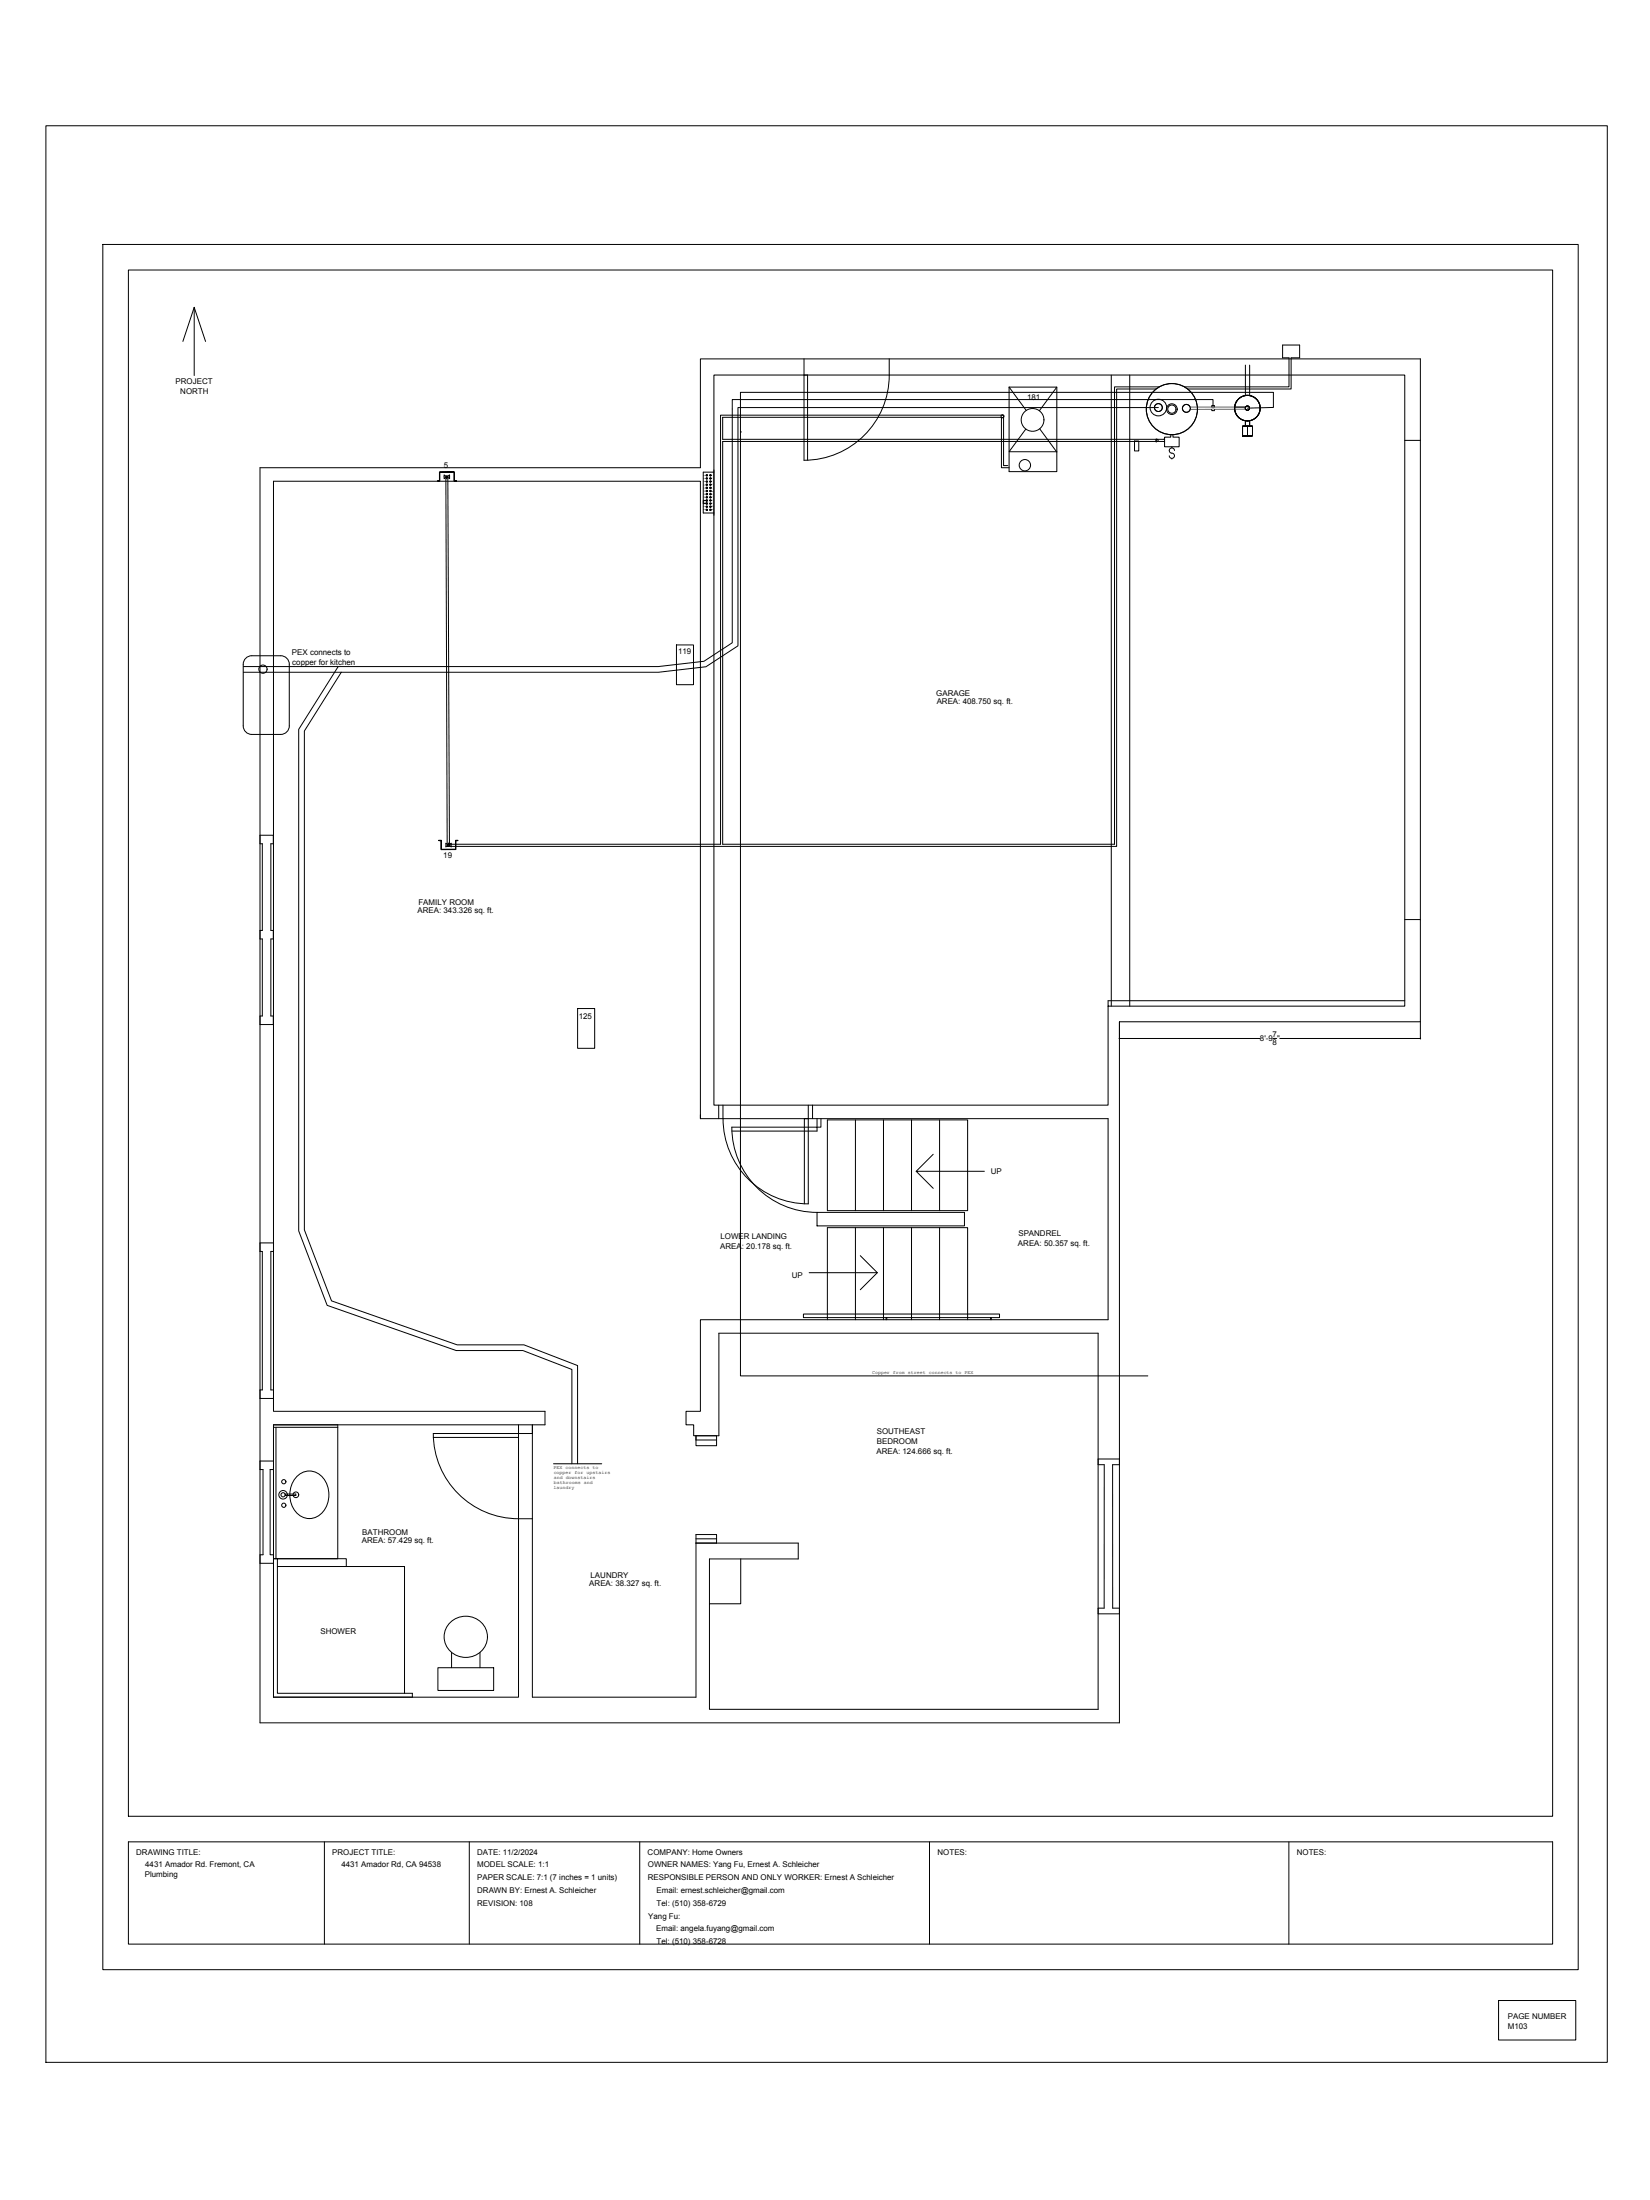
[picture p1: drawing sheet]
<svg xmlns="http://www.w3.org/2000/svg" width="914mm" height="1219mm" viewBox="0 0 914 1219" stroke-linecap="round" stroke-linejoin="round" font-family="sans-serif">
<!-- layer: A101-Floorplan-1st-floor -->
<g fill="none" stroke="#000" stroke-width=".55">
<path d="M446 199v56a47 47 0 0 0 47-47v-9M446 208h2v47M559 215v46h27v-46M559 215h27l-10 13M559 215l10 12M616 208v350M626 208v350M690 202v17M693 202v17M568 238l-9 12h27M576 238l10 13M689 236h5v6h-5h5v-6h-5v6z"/>
<path d="M690 233v3M691 236v6M693 233v3M144 259h244v-60h399v367h-167v389h-476zM629 244h2v6h-2zM649 241v1h-4v6h8v-6h-3v-1M649 248h.1M649 254h.1M651 250a1.5 1.5 0 0 0-2-2 1.5 1.5 0 0 0-1 2 1.5 1.5 0 0 0 2 1 1.5 1.5 0 0 1 0 3 1.4 1.4 0 0 1-2-1M778 244h9M390 277h2v2h-2zM391 263h1"/>
<path d="M391 265h1M391 267h1M391 269h1M391 270h1M391 272h1M391 274h1M391 276h1M391 277h1M391 279h1M392 263v1M392 265v1M392 266v1"/>
<path d="M392 268v1M392 270v1M392 272h.1M392 273v1M392 275v1M392 277v1M392 279h.1M393 263h1M393 265h1M393 267h1M393 269h1M393 270h1"/>
<path d="M393 272h1M393 274h1M393 276h1M393 277h1M393 279h1M394 263v1M394 265v1M394 266v1M394 268v1M394 270v1M394 272h.1M394 273v1"/>
<path d="M394 275v1M394 277v1M394 279h.1M396 262h-6v22h6M396 260v26M391 281h1M391 283h1M392 280v1M392 282v1M393 281h1M393 283h1M394 280v1"/>
<path d="M394 282v1M375 357h9v22h-9zM144 468h1v48h-1M144 463h8M151 463v5M152 468h-2v48h2M151 516v4M778 510h9M144 520h1v43h-1M152 520h-2v43h2M320 559h10v22h-10zM778 555h-164v57h-218v-404h382v350h-164"/>
<path d="M144 568h8M151 563v5M388 620v-353h-236v515h150v8h-150v151h135v-151M388 620h226v111h-226v51h-8v8h4v6h14v-57h211v208h-216v-83h49v-9h-56M388 618v2M398 612v8M401 612v8M448 612v55a47 47 0 0 1-47-47M448 620h-2v47M450 612v8M453 620v5h2v-5M406 627h47v-2h-47a47 47 0 0 0 47 47"/>
<path d="M459 621h77v50h-77zM474 621v50M490 621v50M505 621v50M517 640l-9 9M521 621v50M546 649h-38l9 10M453 672h81v7h-81zM144 689h8v5h-2v76h2v5h-8M144 694h1v76h-1M474 680v51M477 696l9 9h-38"/>
<path d="M490 680v51M505 680v51M521 680v51M486 705l-9 10M445 728h109v2h-109zM459 731v-51h77v51M491 730v1M549 730v1M153 791v73M187 791h-35v-1h35v74h-34M287 794v3h-47M295 794h-55a47 47 0 0 0 47 48h8"/>
<path d="M295 790v151h91v-91h11v5M386 796h11v5h-11zM386 796v2h11M144 810h8M144 814h2v48h-2M152 814h-2v48h2v4h-8M165 818a10 10 0 0 1 11-2 10 10 0 0 1 6 9 13 13 0 0 1-12 16 14 14 0 0 1-5-23zM609 812h3v79h-3M609 809h11M620 812h-3v79h3M158 828h6v1h-6M386 853h11"/>
<path d="M152 864h2v74h75v3h-77zM152 864h1M154 868h70v70M154 864h38v4M410 864v25h-17M250 899a12 12 0 0 1 17 1 12 12 0 0 1-4 17 12 12 0 0 1-14-3 12 12 0 0 1 1-15zM609 894h11M250 916v8M266 916v8M243 924h31v13h-31z"/>
<circle cx="572" cy="233" r="6"/>
<circle cx="642" cy="226" r="5"/>
<circle cx="642" cy="226" r="2.2"/>
<circle cx="649" cy="227" r="14"/>
<circle cx="649" cy="227" r="3"/>
<circle cx="649" cy="227" r="2.3"/>
<circle cx="657" cy="226" r="2.2"/>
<circle cx="691" cy="226" r="7"/>
<circle cx="691" cy="226" r="1.2"/>
<circle cx="568" cy="258" r="3"/>
<circle cx="392" cy="265" r=".4"/>
<circle cx="392" cy="267" r=".4"/>
<circle cx="392" cy="270" r=".4"/>
<circle cx="392" cy="263" r=".4"/>
<circle cx="392" cy="277" r=".4"/>
<circle cx="392" cy="274" r=".4"/>
<circle cx="392" cy="276" r=".4"/>
<circle cx="392" cy="279" r=".4"/>
<circle cx="392" cy="269" r=".4"/>
<circle cx="392" cy="272" r=".4"/>
<circle cx="394" cy="279" r=".4"/>
<circle cx="394" cy="265" r=".4"/>
<circle cx="394" cy="269" r=".4"/>
<circle cx="394" cy="263" r=".4"/>
<circle cx="394" cy="274" r=".4"/>
<circle cx="394" cy="272" r=".4"/>
<circle cx="394" cy="267" r=".4"/>
<circle cx="394" cy="277" r=".4"/>
<circle cx="394" cy="276" r=".4"/>
<circle cx="394" cy="270" r=".4"/>
<circle cx="392" cy="281" r=".4"/>
<circle cx="392" cy="283" r=".4"/>
<circle cx="394" cy="283" r=".4"/>
<circle cx="394" cy="281" r=".4"/>
<circle cx="157" cy="828" r="2.4"/>
<circle cx="157" cy="828" r="1.2"/>
<circle cx="157" cy="834" r="1.2"/>
<circle cx="157" cy="821" r="1.2"/>
<circle cx="164" cy="828" r="1.6"/>
</g>
<!-- layer: M103-Plumbing -->
<path d="M406 227h.1" fill="none" stroke="#b2b2b2" stroke-width=".55"/>
<g fill="none" stroke="#000" stroke-width=".55">
<path d="M641 216h-22v253h-371l-1-205M642 214h-24v254h-218v-223h245M656 214h58v-16h-3v-7h9v7h-4v18h-58M410 239h.1M642 226h-233v132l-18 12-26 3h-176l-20 32v277l15 39 69 24h37l30 12v54M660 226a2.2 2.2 0 0 0-4-1 2.2 2.2 0 0 0 0 3 2.2 2.2 0 0 0 4-1M672 227v1h1v-1M672 226v-1h1v1M672 226v-5h-266v135l-16 10-25 3h-178l-21 35v278l15 41 72 25h37l27 11v52M684 226h6a1.2 1.2 0 0 1 2-1 1.2 1.2 0 0 1 0 2 1.2 1.2 0 0 1-2 0M690 233v3M691 226h15v-9h-296v545h226"/>
<path d="M693 233v3M559 258h-3v-27v-1h-157v238h-150l-1-204M641 243v2M645 243h-245v-12h155v28h4M645 243h.1M645 245h.1M244 262l8-1v5l1 1h-1v-5h-8v5h-2l2-1zM246 263l2 1-2 1zM248 264l1-1v2l-1-1-1 1M252 267h.1M135 373h54M135 369h52"/>
<path d="M136 365l4-2h16a5 5 0 0 1 4 5v34a5 5 0 0 1-4 5h-16a5 5 0 0 1-5-5v-34v-2zM243 466h2v5h7v-5h2h-1v5h-9v-5zM247 467l3 2v-2l-3 2zM249 468h.1M249 467v1M307 811h26"/>
<circle cx="556" cy="231" r=".8"/>
<circle cx="642" cy="226" r="2.2"/>
<circle cx="649" cy="227" r="14"/>
<circle cx="691" cy="226" r="7"/>
<circle cx="691" cy="226" r="1.2"/>
<circle cx="641" cy="244" r=".6"/>
<circle cx="248" cy="264" r=".5"/>
<circle cx="146" cy="371" r="2.3"/>
<circle cx="249" cy="468" r=".7"/>
</g>
<path d="M660 226h12M672 227h-12M673 226h17M690 227h-17" fill="none" stroke="#676767" stroke-width=".55"/>
<!-- layer: Title Block -->
<path d="M71 1021h789v56h-789z" fill="none" stroke="#000" stroke-width=".55"/>
<!-- layer: 00-page-edge -->
<path d="M25 70h866v1073h-866zM57 135h818v957h-818zM71 150h789v857h-789zM108 170v38M101 189l7-19 6 19M71 1021h.1M180 1021v56M260 1021v56M355 1021v56M515 1021v56M714 1021v56M830 1109h43v22h-43z" fill="none" stroke="#000" stroke-width=".55"/>
<!-- layer: A101-Text -->
<path d="M620 566v10M620 576h78M705 575h3M709 576h78M787 566v10" fill="none" stroke="#000" stroke-width=".55"/>
<g font-size="4.4">
<text x="97" y="213">PROJECT</text>
<text x="100" y="218">NORTH</text>
<text x="569" y="222">181</text>
<text x="246" y="259">5</text>
<text x="162" y="363">PEX connects to</text>
<text x="376" y="362">119</text>
<text x="162" y="368">copper for kitchen</text>
<text x="519" y="386">GARAGE</text>
<text x="519" y="390">AREA: 408.750 sq. ft.</text>
<text x="246" y="476">19</text>
<text x="232" y="501">FAMILY ROOM</text>
<text x="231" y="506">AREA: 343.326 sq. ft.</text>
<text x="321" y="565">125</text>
<text x="705" y="575">7</text>
<text x="698" y="577">8'-9 &quot;</text>
<text x="705" y="579">8</text>
<text x="549" y="651">UP</text>
<text x="399" y="686">LOWER LANDING</text>
<text x="564" y="685">SPANDREL</text>
<text x="399" y="692">AREA: 20.178 sq. ft.</text>
<text x="564" y="690">AREA: 50.357 sq. ft.</text>
<text x="439" y="708">UP</text>
<text x="486" y="795">SOUTHEAST</text>
<text x="486" y="800">BEDROOM</text>
<text x="486" y="806">AREA: 124.666 sq. ft.</text>
<text x="201" y="850">BATHROOM</text>
<text x="201" y="855">AREA: 57.429 sq. ft.</text>
<text x="327" y="874">LAUNDRY</text>
<text x="327" y="879">AREA: 38.327 sq. ft.</text>
<text x="178" y="905">SHOWER</text>
<text x="76" y="1028">DRAWING TITLE:</text>
<text x="184" y="1028">PROJECT TITLE:</text>
<text x="264" y="1028">DATE: 11/2/2024</text>
<text x="359" y="1028">COMPANY: Home Owners</text>
<text x="520" y="1028">NOTES:</text>
<text x="719" y="1028">NOTES:</text>
<text x="80" y="1035">4431 Amador Rd. Fremont, CA</text>
<text x="189" y="1035">4431 Amador Rd, CA 94538</text>
<text x="264" y="1035">MODEL SCALE: 1:1</text>
<text x="359" y="1035">OWNER NAMES: Yang Fu, Ernest A. Schleicher</text>
<text x="80" y="1040">Plumbing</text>
<text x="264" y="1042">PAPER SCALE: 7:1 (7 inches = 1 units)</text>
<text x="359" y="1042">RESPONSIBLE PERSON AND ONLY WORKER: Ernest A Schleicher</text>
<text x="264" y="1049">DRAWN BY: Ernest A. Schleicher</text>
<text x="364" y="1049">Email: ernest.schleicher@gmail.com</text>
<text x="264" y="1056">REVISION: 108</text>
<text x="364" y="1056">Tel: (510) 358-6729</text>
<text x="359" y="1063">Yang Fu:</text>
<text x="364" y="1070">Email: angela.fuyang@gmail.com</text>
<text x="364" y="1077">Tel: (510) 358-6728</text>
<text x="836" y="1119">PAGE NUMBER</text>
<text x="836" y="1124">M103</text>
</g>
<g font-size="2.8">
<text x="483" y="761">Copper from street connects to PEX</text>
<text x="307" y="814">PEX connects to</text>
<text x="307" y="817">copper for upstairs</text>
<text x="307" y="820">and downstairs</text>
<text x="307" y="825">laundry</text>
<text x="307" y="822">bathrooms and</text>
</g>
<g font-size="1.1">
<text x="390" y="264">nc</text>
<text x="394" y="264">1</text>
<text x="390" y="265">nc</text>
<text x="390" y="267">nc</text>
<text x="390" y="269">11</text>
<text x="394" y="267">3</text>
<text x="394" y="266">2</text>
<text x="394" y="269">4</text>
<text x="390" y="273">13</text>
<text x="390" y="274">14</text>
<text x="390" y="271">12</text>
<text x="394" y="271">5</text>
<text x="394" y="274">6</text>
<text x="394" y="272">nc</text>
<text x="390" y="276">15</text>
<text x="390" y="279">16</text>
<text x="390" y="281">nc</text>
<text x="394" y="281">10</text>
<text x="394" y="276">7</text>
<text x="394" y="279">9</text>
<text x="394" y="278">8</text>
<text x="390" y="283">nc</text>
<text x="394" y="283">nc</text>
</g>
</svg>
